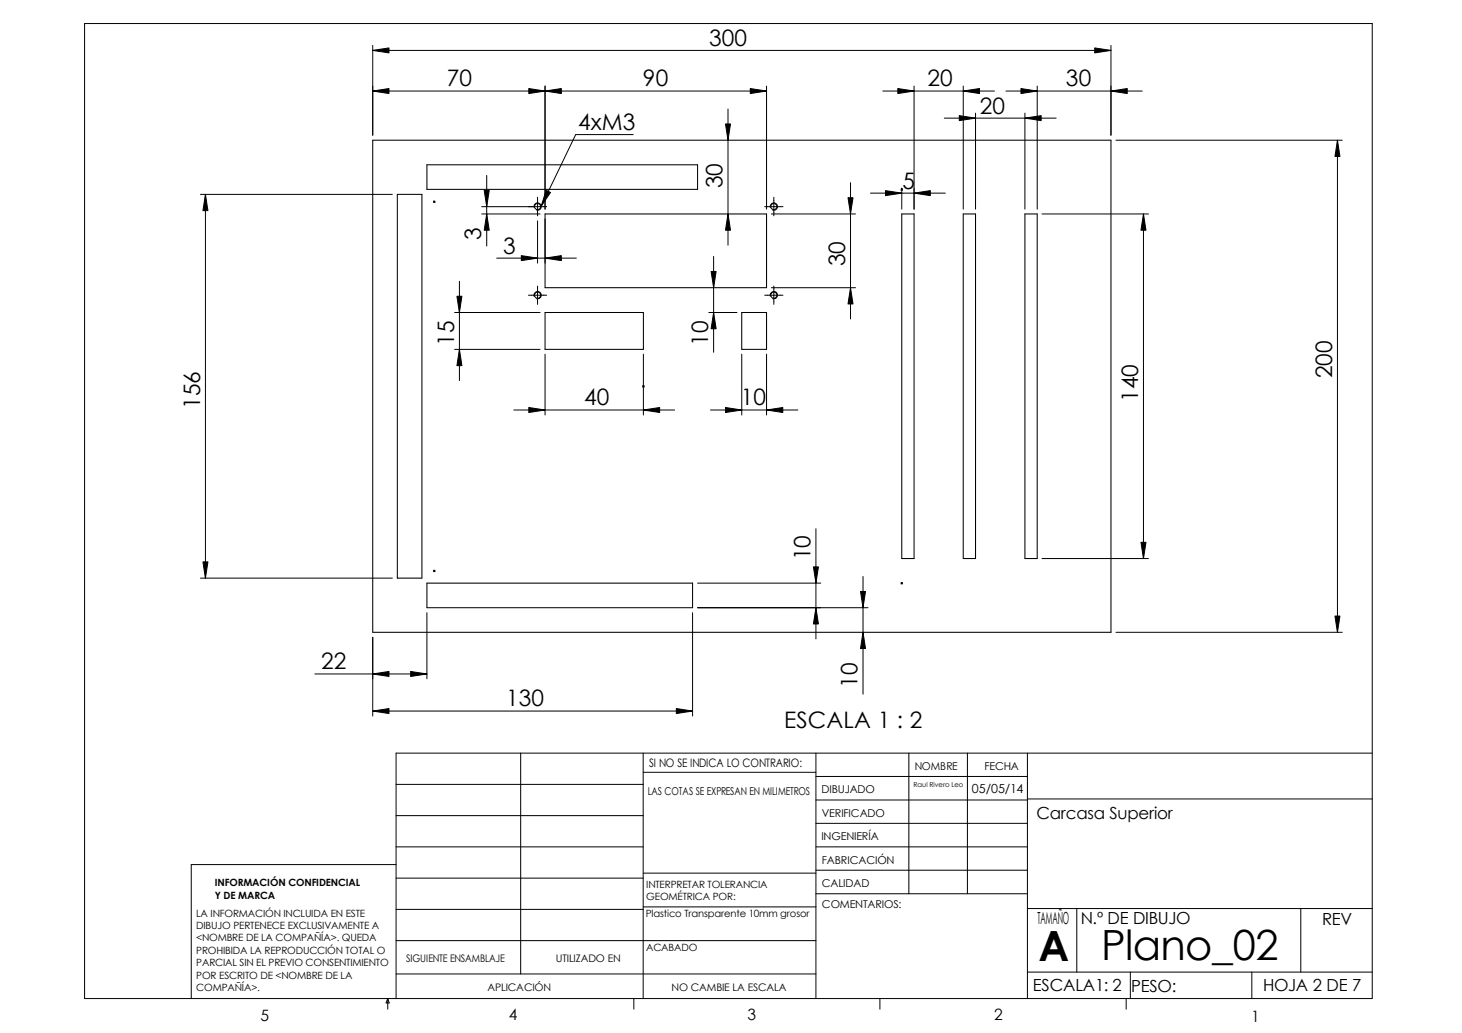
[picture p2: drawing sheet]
<svg xmlns="http://www.w3.org/2000/svg" width="297mm" height="210mm" viewBox="0 0 297 210" stroke-linecap="round" stroke-linejoin="round" font-family="sans-serif">
<g fill="none" stroke="#000" stroke-width=".2">
<path d="M17.2 4.8h261.6v198.1h-261.6zM75.7 10.2l3.3-.5v1.1zM75.7 18.5l3.3-.5v1zM75.7 9.2v18.3M75.7 10.2h150M75.7 18.5h80M107.4 18l3.3 .5-3.3 .5zM110.7 18.5l3.3-.5v1zM110.7 17.5v25M152.4 18l3.3 .5-3.3 .5zM155.7 17.5v25M179.4 18.5h22.7"/>
<path d="M182.4 18l3.3 .5-3.3 .5zM185.7 17.5v25M195.7 18.5l3.3-.5v1zM195.7 17.5v25M204.4 18.5h27.7M207.4 18l3.3 .5-3.3 .5zM210.7 17.5v25M222.4 9.7l3.3 .5-3.3 .6zM225.7 18.5l3.3-.5v1zM225.7 9.2v18.3M40.7 39.5h39M41.7 39.5l.5 3.3h-1z"/>
<path d="M41.7 39.5v78M98.4 38.7h1l-.5 3.3zM98.9 35.6v14.4M111 38.7l.8 .4-1.8 2.8zM128.6 27.3h-11.6l-7 14.6M147.4 25.2h1l-.5 3.3zM147.9 22.1v27.7M172.8 37.1v27.7M176.9 39.2h15.2M179.9 38.7l3.3 .5-3.3 .6zM183.1 38.5h.3M183.1 38.4l.3 .3"/>
<path d="M183.2 38.2v4.3M183.3 38.4l-.3 .3M185.7 39.2l3.3-.5v1.1zM191.9 24h22.7M194.9 23.5l3.3 .5-3.3 .5zM198.2 23v19.5M208.2 24l3.3-.5v1zM208.2 23v19.5M226.7 28.5h46M271.7 28.5l.5 3.3h-1zM271.7 28.5v100M88.1 41h.3"/>
<path d="M88.1 40.9l.3 .2M88.2 40.9v.2M88.3 40.9l-.3 .2M93.3 57.1v20.2M97.9 42h13.2M97.9 43.5h11.8M98.9 43.5l.5 3.3h-1zM100.9 52.5h16.2M105.9 51.9l3.3 .6-3.3 .5zM107.4 60h3.7M108.5 42.2a.75 .75 0 0 1 .7-1 .75 .75 0 0 1 .8 .8 .75 .75 0 0 1-1 .7M109.2 40.1v3.8"/>
<path d="M109.2 44.9v8.6M109.2 58.1v3.7M110.7 52.5l3.3-.6v1.1zM110.7 44.5v9M144.5 55.2h1l-.5 3.3zM145 52.1v19.5M147.9 43.5l.5 3.3h-1zM155.4 42h3.7M155.4 60h3.7M156.5 42.2a.75 .75 0 0 1 .7-1 .75 .75 0 0 1 .8 .9 .75 .75 0 0 1-1 .6M156.7 43.5h17.1M156.7 58.5h17.1"/>
<path d="M157.2 40.1v3.8M157.2 58.1v3.7M172.3 40.2h1l-.5 3.3zM172.8 58.5l.5 3.3h-1zM211.7 43.5h21.6M232.3 43.5l.5 3.3h-1zM232.3 43.5v70M92.4 63.5h17.3M92.4 71h17.3M92.8 60.2h1l-.5 3.3zM93.3 71l.5 3.3h-1zM108.5 60.2a.75 .75 0 0 1 .6-1 .75 .75 0 0 1 .9 .8 .75 .75 0 0 1-1 .7"/>
<path d="M110.7 72v12.3M130.6 78.5h.3M130.6 78.4l.3 .3M130.7 72v12.3M130.8 78.4l-.2 .3M144 63.5h5.7M145 63.5l.5 3.3h-1zM150.7 72v12.3M155.7 72v12.3M156.5 60.2a.76 .76 0 0 1 .7-1 .76 .76 0 0 1 .8 .9 .76 .76 0 0 1-1 .6M104.4 83.3h32.7M107.4 82.8l3.3 .5-3.3 .5z"/>
<path d="M130.7 83.3l3.3-.5v1zM144.4 83.3h17.7M147.4 82.8l3.3 .5-3.3 .5zM155.7 83.3l3.3-.5v1zM40.7 117.5h39M41.2 114.2h1l-.5 3.3zM88.1 116h.3M88.1 115.9l.3 .3M88.2 115.9v.3M88.3 115.9l-.3 .3M141.7 118.5h25M165.3 115.2h1l-.5 3.3z"/>
<path d="M165.8 107.4v22.4M175.3 117.1v24M183.1 118.5h.3M183.1 118.4l.3 .3M183.2 118.4v.3M183.3 118.4l-.3 .3M211.7 113.5h21.6M231.8 110.2h1l-.5 3.3zM64 136.9h22.7M75.7 136.9l3.3-.5v1.1zM75.7 129.5v16M83.4 136.4l3.3 .5-3.3 .6z"/>
<path d="M86.7 124.5v13.4M140.7 124.5v21M141.7 123.5h34.7M165.8 123.5l.5 3.3h-1zM174.8 120.2h1l-.5 3.3zM175.3 128.5l.5 3.3h-1zM226.7 128.5h46M271.2 125.2h1l-.5 3.3zM75.7 144.5l3.3-.5v1zM75.7 144.5h65M80.5 159.4h50.2M105.8 153v44.9"/>
<path d="M130.7 156.9h35.1M130.7 153v49.9M137.4 144l3.3 .5-3.3 .5zM165.8 157.8h42.9M165.8 153v49.9M184.7 153v28.6M196.6 153v28.6M208.7 153v49.9M278.8 153h-198.3v49.9M80.5 175.7h-41.6v27.2M80.5 172.1h50.2M80.5 165.7h50.2"/>
<path d="M80.5 178.4h50.2M130.7 177.4h35.1M165.8 176.8h42.9M165.8 172.1h42.9M165.8 162.6h42.9M165.8 167.3h42.9M208.7 162.3h70.1M80.5 191.1h85.3M80.5 184.8h50.2M80.5 197.9h85.3M130.7 184.3h35.1M165.8 181.6h42.9"/>
<path d="M208.7 184.6h70.1M208.7 197.5h70.1M218.8 184.6v12.9M229.7 197.5v5.4M254.3 197.5v5.4M264.3 184.6v12.9M78.8 202.9v2.2M78.8 202.9l.3 .9h-.7zM128.8 202.9v2.2M178.8 202.9v2.2M228.8 202.9v2.2"/>
</g>
<g fill="none" stroke="#000" stroke-width=".21">
<path d="M75.7 28.5h150v100h-150zM80.7 39.5h5v78h-5zM86.7 33.5h55v5h-55zM110.7 43.5h45v15h-45zM183.2 43.5h2.5v70h-2.5zM195.7 43.5h2.5v70h-2.5zM208.2 43.5h2.5v70h-2.5zM110.7 63.5h20v7.5h-20zM150.7 63.5h5v7.5h-5zM86.7 118.5h54v5h-54z"/>
<circle cx="109.2" cy="60" r=".64"/>
<circle cx="109.2" cy="42" r=".62"/>
<circle cx="157.2" cy="60" r=".64"/>
<circle cx="157.2" cy="42" r=".62"/>
</g>
<g fill="#000">
<path d="M75.7 10.2l3.3-.5v1.1zM75.7 18.5l3.3-.5v1zM110.7 18.5l3.3-.5v1zM107.4 18l3.3 .5-3.3 .5zM152.4 18l3.3 .5-3.3 .5zM182.4 18l3.3 .5-3.3 .5zM195.7 18.5l3.3-.5v1zM207.4 18l3.3 .5-3.3 .5zM222.4 9.7l3.3 .5-3.3 .6zM225.7 18.5l3.3-.5v1zM41.7 39.5l.5 3.3h-1zM147.4 25.2h1l-.5 3.3z"/>
<path d="M179.9 38.7l3.3 .5-3.3 .6zM185.7 39.2l3.3-.5v1.1zM194.9 23.5l3.3 .5-3.3 .5zM208.2 24l3.3-.5v1zM271.7 28.5l.5 3.3h-1zM98.9 43.5l.5 3.3h-1zM98.4 38.7h1l-.5 3.3zM105.9 51.9l3.3 .6-3.3 .5zM111 38.7l.8 .4-1.8 2.8zM110.7 52.5l3.3-.6v1.1zM144.5 55.2h1l-.5 3.3zM147.9 43.5l.5 3.3h-1z"/>
<path d="M172.3 40.2h1l-.5 3.3zM172.8 58.5l.5 3.3h-1zM232.3 43.5l.5 3.3h-1zM92.8 60.2h1l-.5 3.3zM93.3 71l.5 3.3h-1zM145 63.5l.5 3.3h-1zM107.4 82.8l3.3 .5-3.3 .5zM130.7 83.3l3.3-.5v1zM147.4 82.8l3.3 .5-3.3 .5zM155.7 83.3l3.3-.5v1zM41.2 114.2h1l-.5 3.3zM165.3 115.2h1l-.5 3.3z"/>
<path d="M231.8 110.2h1l-.5 3.3zM75.7 136.9l3.3-.5v1.1zM83.4 136.4l3.3 .5-3.3 .6zM165.8 123.5l.5 3.3h-1zM174.8 120.2h1l-.5 3.3zM175.3 128.5l.5 3.3h-1zM271.2 125.2h1l-.5 3.3zM75.7 144.5l3.3-.5v1zM137.4 144l3.3 .5-3.3 .5z"/>
</g>
<g font-size="8.5">
<text x="211" y="195.2">A</text>
<text x="223.7" y="195.1">Plano_02</text>
</g>
<g font-size="4.6">
<text x="144.1" y="9.3">300</text>
<text x="90.8" y="17.6">70</text>
<text x="130.6" y="17.6">90</text>
<text x="188.5" y="17.6">20</text>
<text x="216.6" y="17.6">30</text>
<text x="199" y="23.1">20</text>
<text x="117.5" y="26.4">4xM3</text>
<text x="146.8" y="38.3" transform="rotate(-90 146.8 38.3)">30</text>
<text x="183.4" y="38.3">5</text>
<text x="97.8" y="48.7" transform="rotate(-90 97.8 48.7)">3</text>
<text x="102.2" y="51.5">3</text>
<text x="171.7" y="54.1" transform="rotate(-90 171.7 54.1)">30</text>
<text x="92.2" y="70.3" transform="rotate(-90 92.2 70.3)">15</text>
<text x="143.9" y="70.3" transform="rotate(-90 143.9 70.3)">10</text>
<text x="270.6" y="76.9" transform="rotate(-90 270.6 76.9)">200</text>
<text x="40.6" y="83.1" transform="rotate(-90 40.6 83.1)">156</text>
<text x="118.7" y="82.4">40</text>
<text x="150.5" y="82.4">10</text>
<text x="231.2" y="81.7" transform="rotate(-90 231.2 81.7)">140</text>
<text x="164.7" y="113.9" transform="rotate(-90 164.7 113.9)">10</text>
<text x="65.3" y="136">22</text>
<text x="102.8" y="143.6">130</text>
<text x="174.2" y="139.7" transform="rotate(-90 174.2 139.7)">10</text>
<text x="159.3" y="147.9">ESCALA 1 : 2</text>
</g>
<g font-size="3.4">
<text x="210.6" y="166.3">Carcasa Superior</text>
<text x="210.8" y="187.8">TAMAÑO</text>
<text x="219.6" y="187.8">N.º DE DIBUJO</text>
<text x="268.6" y="188">REV</text>
<text x="209.8" y="201.4">ESCALA1: 2</text>
<text x="229.8" y="201.5">PESO:</text>
<text x="256.6" y="201.4">HOJA 2 DE 7</text>
</g>
<g font-size="3.2">
<text x="53" y="207.4">5</text>
<text x="103.4" y="207.3">4</text>
<text x="151.8" y="207.3">3</text>
<text x="202" y="207.3">2</text>
<text x="254.2" y="207.6">1</text>
</g>
<text font-size="2.5" x="197.5" y="161.2">05/05/14</text>
<text font-size="2.4" x="131.9" y="155.9">SI NO SE INDICA LO CONTRARIO:</text>
<g font-size="2.2">
<text x="131.6" y="161.5">LAS COTAS SE EXPRESAN EN MILIMETROS</text>
<text x="166.9" y="161.2">DIBUJADO</text>
<text x="185.9" y="156.4">NOMBRE</text>
<text x="200" y="156.4">FECHA</text>
<text x="167" y="166.1">VERIFICADO</text>
<text x="166.9" y="170.7">INGENIERÍA</text>
<text x="167" y="175.5">FABRICACIÓN</text>
<text x="167" y="180.2">CALIDAD</text>
<text x="167" y="184.4">COMENTARIOS:</text>
</g>
<g font-size="2.1">
<text x="82.5" y="195.5">SIGUIENTE ENSAMBLAJE</text>
<text x="112.9" y="195.5">UTILIZADO EN</text>
<text x="99.1" y="201.3">APLICACIÓN</text>
<text x="136.4" y="201.3">NO CAMBIE LA ESCALA</text>
</g>
<g font-size="2">
<text x="43.6" y="180">INFORMACIÓN CONFIDENCIAL</text>
<text x="43.6" y="182.6">Y DE MARCA</text>
<text x="131.3" y="180.3">INTERPRETAR TOLERANCIA</text>
<text x="131.3" y="182.8">GEOMÉTRICA POR:</text>
<text x="39.9" y="186.3">LA INFORMACIÓN INCLUIDA EN ESTE</text>
<text x="39.9" y="188.8">DIBUJO PERTENECE EXCLUSIVAMENTE A</text>
<text x="39.9" y="191.3">&lt;NOMBRE DE LA COMPAÑÍA&gt;. QUEDA</text>
<text x="131.2" y="186.4">Plastico Transparente 10mm grosor</text>
<text x="39.9" y="193.8">PROHIBIDA LA REPRODUCCIÓN TOTAL O</text>
<text x="39.9" y="196.3">PARCIAL SIN EL PREVIO CONSENTIMIENTO</text>
<text x="131.3" y="193.2">ACABADO</text>
<text x="39.9" y="198.9">POR ESCRITO DE &lt;NOMBRE DE LA</text>
<text x="39.9" y="201.4">COMPAÑÍA&gt;.</text>
</g>
<text font-size="1.4" x="185.6" y="159.9">Raul Rivero Leo</text>
</svg>
